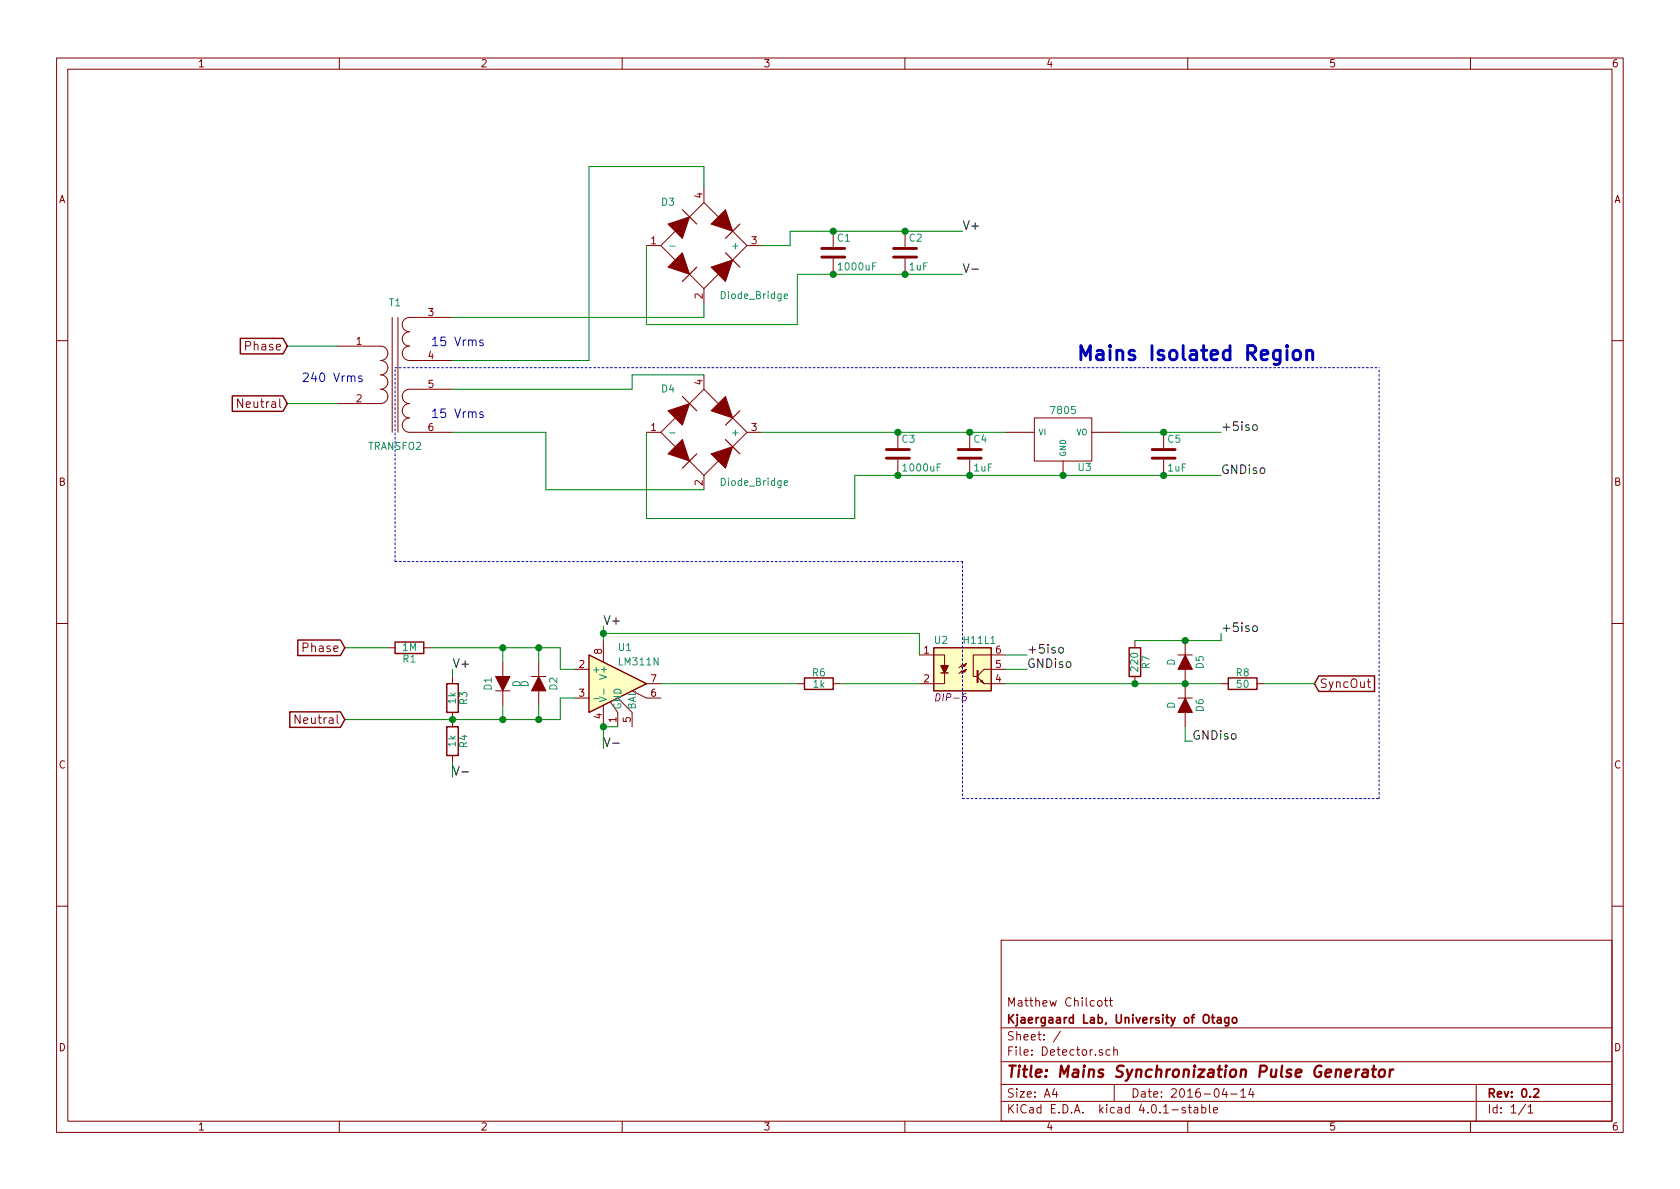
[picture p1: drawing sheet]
EESchema Schematic File Version 2
LIBS:power
LIBS:device
LIBS:transistors
LIBS:conn
LIBS:linear
LIBS:regul
LIBS:74xx
LIBS:cmos4000
LIBS:adc-dac
LIBS:memory
LIBS:xilinx
LIBS:microcontrollers
LIBS:dsp
LIBS:microchip
LIBS:analog_switches
LIBS:motorola
LIBS:texas
LIBS:intel
LIBS:audio
LIBS:interface
LIBS:digital-audio
LIBS:philips
LIBS:display
LIBS:cypress
LIBS:siliconi
LIBS:opto
LIBS:atmel
LIBS:contrib
LIBS:valves
LIBS:Detector-cache
EELAYER 25 0
EELAYER END
$Descr A4 11693 8268
encoding utf-8
Sheet 1 1
Title "Mains Synchronization Pulse Generator"
Date "2016-04-14"
Rev "0.2"
Comp "Kjaergaard Lab, University of Otago"
Comment1 "Matthew Chilcott"
Comment2 ""
Comment3 ""
Comment4 ""
$EndDescr
$Comp
L TRANSFO2 T1
U 1 1
P 2750 2600
F 0 "T1" H 2750 3100 50  0000 C CNN
F 1 "TRANSFO2" H 2750 2100 50  0000 C CNN
F 2 "" H 2750 2600 50  0000 C CNN
F 3 "" H 2750 2600 50  0000 C CNN
	1    2750 2600
	1    0    0    -1  
$EndComp
$Comp
L LM311N U1
U 1 1
P 4300 4750
F 0 "U1" H 4300 5000 50  0000 L CNN
F 1 "LM311N" H 4300 4900 50  0000 L CNN
F 2 "" H 4300 4750 50  0000 C CNN
F 3 "" H 4300 4750 50  0000 C CNN
	1    4300 4750
	1    0    0    -1  
$EndComp
$Comp
L 4N26 U2
U 1 1
P 6700 4650
F 0 "U2" H 6500 4850 50  0000 L CNN
F 1 "H11L1" H 6700 4850 50  0000 L CNN
F 2 "DIP-6" H 6500 4450 50  0000 L CIN
F 3 "" H 6700 4650 50  0000 L CNN
	1    6700 4650
	1    0    0    -1  
$EndComp
$Comp
L 7805 U3
U 1 1
P 7400 3050
F 0 "U3" H 7550 2854 50  0000 C CNN
F 1 "7805" H 7400 3250 50  0000 C CNN
F 2 "" H 7400 3050 50  0000 C CNN
F 3 "" H 7400 3050 50  0000 C CNN
	1    7400 3050
	1    0    0    -1  
$EndComp
$Comp
L R R1
U 1 1
P 2850 4500
F 0 "R1" V 2930 4500 50  0000 C CNN
F 1 "1M" V 2850 4500 50  0000 C CNN
F 2 "" V 2780 4500 50  0000 C CNN
F 3 "" H 2850 4500 50  0000 C CNN
	1    2850 4500
	0    1    1    0   
$EndComp
$Comp
L R R3
U 1 1
P 3150 4850
F 0 "R3" V 3230 4850 50  0000 C CNN
F 1 "1k" V 3150 4850 50  0000 C CNN
F 2 "" V 3080 4850 50  0000 C CNN
F 3 "" H 3150 4850 50  0000 C CNN
	1    3150 4850
	1    0    0    -1  
$EndComp
$Comp
L R R4
U 1 1
P 3150 5150
F 0 "R4" V 3230 5150 50  0000 C CNN
F 1 "1k" V 3150 5150 50  0000 C CNN
F 2 "" V 3080 5150 50  0000 C CNN
F 3 "" H 3150 5150 50  0000 C CNN
	1    3150 5150
	1    0    0    -1  
$EndComp
Text Label 3150 4650 0    60   ~ 0
V+
Text Label 3150 5400 0    60   ~ 0
V-
Text Label 4200 5200 0    60   ~ 0
V-
Text Label 4200 4350 0    60   ~ 0
V+
Wire Wire Line
	2400 5000 3900 5000
Wire Wire Line
	3150 4650 3150 4700
Wire Wire Line
	3150 5300 3150 5400
Wire Wire Line
	4300 5050 4200 5050
Wire Wire Line
	4200 5050 4200 5200
Wire Wire Line
	4200 4350 4200 4450
Wire Wire Line
	4200 4400 6400 4400
Connection ~ 4200 4400
Connection ~ 4200 5050
Connection ~ 3150 5000
$Comp
L R R6
U 1 1
P 5700 4750
F 0 "R6" V 5780 4750 50  0000 C CNN
F 1 "1k" V 5700 4750 50  0000 C CNN
F 2 "" V 5630 4750 50  0000 C CNN
F 3 "" H 5700 4750 50  0000 C CNN
	1    5700 4750
	0    -1   -1   0   
$EndComp
Wire Wire Line
	2000 2800 2350 2800
Wire Wire Line
	2350 2400 2000 2400
Wire Wire Line
	2400 4500 2700 4500
Wire Wire Line
	3000 4500 3900 4500
$Comp
L D D2
U 1 1
P 3750 4750
F 0 "D2" H 3750 4850 50  0000 C CNN
F 1 "D" H 3750 4650 50  0000 C CNN
F 2 "" H 3750 4750 50  0000 C CNN
F 3 "" H 3750 4750 50  0000 C CNN
	1    3750 4750
	0    1    1    0   
$EndComp
$Comp
L D D1
U 1 1
P 3500 4750
F 0 "D1" H 3500 4850 50  0000 C CNN
F 1 "D" H 3500 4650 50  0000 C CNN
F 2 "" H 3500 4750 50  0000 C CNN
F 3 "" H 3500 4750 50  0000 C CNN
	1    3500 4750
	0    -1   -1   0   
$EndComp
Wire Wire Line
	3500 4600 3500 4500
Connection ~ 3500 4500
Wire Wire Line
	3750 4600 3750 4500
Connection ~ 3750 4500
Wire Wire Line
	3500 4900 3500 5000
Connection ~ 3500 5000
Wire Wire Line
	3750 4900 3750 5000
Connection ~ 3750 5000
Wire Wire Line
	3900 5000 3900 4850
Wire Wire Line
	3900 4850 4000 4850
Wire Wire Line
	3900 4500 3900 4650
Wire Wire Line
	3900 4650 4000 4650
$Comp
L Diode_Bridge D3
U 1 1
P 4900 1700
F 0 "D3" H 4650 2000 50  0000 C CNN
F 1 "Diode_Bridge" H 5250 1350 50  0000 C CNN
F 2 "" H 4900 1700 50  0000 C CNN
F 3 "" H 4900 1700 50  0000 C CNN
	1    4900 1700
	1    0    0    -1  
$EndComp
$Comp
L Diode_Bridge D4
U 1 1
P 4900 3000
F 0 "D4" H 4650 3300 50  0000 C CNN
F 1 "Diode_Bridge" H 5250 2650 50  0000 C CNN
F 2 "" H 4900 3000 50  0000 C CNN
F 3 "" H 4900 3000 50  0000 C CNN
	1    4900 3000
	1    0    0    -1  
$EndComp
Wire Wire Line
	3150 2200 4900 2200
Wire Wire Line
	4900 2200 4900 2100
Wire Wire Line
	3150 2500 4100 2500
Wire Wire Line
	4100 2500 4100 1150
Wire Wire Line
	4100 1150 4900 1150
Wire Wire Line
	4900 1150 4900 1300
$Comp
L C C1
U 1 1
P 5800 1750
F 0 "C1" H 5825 1850 50  0000 L CNN
F 1 "1000uF" H 5825 1650 50  0000 L CNN
F 2 "" H 5838 1600 50  0000 C CNN
F 3 "" H 5800 1750 50  0000 C CNN
	1    5800 1750
	1    0    0    -1  
$EndComp
$Comp
L C C2
U 1 1
P 6300 1750
F 0 "C2" H 6325 1850 50  0000 L CNN
F 1 "1uF" H 6325 1650 50  0000 L CNN
F 2 "" H 6338 1600 50  0000 C CNN
F 3 "" H 6300 1750 50  0000 C CNN
	1    6300 1750
	1    0    0    -1  
$EndComp
Wire Wire Line
	5300 1700 5500 1700
Wire Wire Line
	5500 1700 5500 1600
Wire Wire Line
	5500 1600 6700 1600
Connection ~ 5800 1600
Text Label 6700 1600 0    60   ~ 0
V+
Connection ~ 6300 1600
Text Label 6700 1900 0    60   ~ 0
V-
Wire Wire Line
	5550 1900 6700 1900
Connection ~ 6300 1900
Wire Wire Line
	5550 1900 5550 2250
Wire Wire Line
	5550 2250 4500 2250
Wire Wire Line
	4500 2250 4500 1700
Connection ~ 5800 1900
Wire Wire Line
	3150 2700 4400 2700
Wire Wire Line
	4400 2700 4400 2600
Wire Wire Line
	4400 2600 4900 2600
Wire Wire Line
	3150 3000 3800 3000
Wire Wire Line
	3800 3000 3800 3400
Wire Wire Line
	3800 3400 4900 3400
$Comp
L C C3
U 1 1
P 6250 3150
F 0 "C3" H 6275 3250 50  0000 L CNN
F 1 "1000uF" H 6275 3050 50  0000 L CNN
F 2 "" H 6288 3000 50  0000 C CNN
F 3 "" H 6250 3150 50  0000 C CNN
	1    6250 3150
	1    0    0    -1  
$EndComp
$Comp
L C C4
U 1 1
P 6750 3150
F 0 "C4" H 6775 3250 50  0000 L CNN
F 1 "1uF" H 6775 3050 50  0000 L CNN
F 2 "" H 6788 3000 50  0000 C CNN
F 3 "" H 6750 3150 50  0000 C CNN
	1    6750 3150
	1    0    0    -1  
$EndComp
$Comp
L C C5
U 1 1
P 8100 3150
F 0 "C5" H 8125 3250 50  0000 L CNN
F 1 "1uF" H 8125 3050 50  0000 L CNN
F 2 "" H 8138 3000 50  0000 C CNN
F 3 "" H 8100 3150 50  0000 C CNN
	1    8100 3150
	1    0    0    -1  
$EndComp
Wire Wire Line
	4500 3000 4500 3600
Wire Wire Line
	4500 3600 5950 3600
Wire Wire Line
	5950 3600 5950 3300
Wire Wire Line
	5950 3300 8500 3300
Connection ~ 7400 3300
Connection ~ 6750 3300
Connection ~ 6250 3300
Wire Wire Line
	5300 3000 7000 3000
Connection ~ 6750 3000
Connection ~ 6250 3000
Wire Wire Line
	7800 3000 8500 3000
Text Label 8500 3000 0    60   ~ 0
+5iso
Text Label 8500 3300 0    60   ~ 0
GNDiso
Connection ~ 8100 3300
Connection ~ 8100 3000
Text Label 7150 4550 0    60   ~ 0
+5iso
Text Label 7150 4650 0    60   ~ 0
GNDiso
Wire Wire Line
	7150 4550 7000 4550
Wire Wire Line
	7000 4650 7150 4650
$Comp
L R R7
U 1 1
P 7900 4600
F 0 "R7" V 7980 4600 50  0000 C CNN
F 1 "220" V 7900 4600 50  0000 C CNN
F 2 "" V 7830 4600 50  0000 C CNN
F 3 "" H 7900 4600 50  0000 C CNN
	1    7900 4600
	1    0    0    -1  
$EndComp
$Comp
L D D5
U 1 1
P 8250 4600
F 0 "D5" H 8250 4700 50  0000 C CNN
F 1 "D" H 8250 4500 50  0000 C CNN
F 2 "" H 8250 4600 50  0000 C CNN
F 3 "" H 8250 4600 50  0000 C CNN
	1    8250 4600
	0    1    1    0   
$EndComp
$Comp
L D D6
U 1 1
P 8250 4900
F 0 "D6" H 8250 5000 50  0000 C CNN
F 1 "D" H 8250 4800 50  0000 C CNN
F 2 "" H 8250 4900 50  0000 C CNN
F 3 "" H 8250 4900 50  0000 C CNN
	1    8250 4900
	0    1    1    0   
$EndComp
$Comp
L R R8
U 1 1
P 8650 4750
F 0 "R8" V 8730 4750 50  0000 C CNN
F 1 "50" V 8650 4750 50  0000 C CNN
F 2 "" V 8580 4750 50  0000 C CNN
F 3 "" H 8650 4750 50  0000 C CNN
	1    8650 4750
	0    -1   -1   0   
$EndComp
Wire Wire Line
	7000 4750 8500 4750
Connection ~ 8250 4750
Connection ~ 7900 4750
Text Label 8500 4400 0    60   ~ 0
+5iso
Wire Wire Line
	7900 4450 8500 4450
Wire Wire Line
	8500 4450 8500 4400
Connection ~ 8250 4450
Text Label 8300 5150 0    60   ~ 0
GNDiso
Wire Wire Line
	8300 5150 8250 5150
Wire Wire Line
	8250 5150 8250 5050
Text GLabel 9150 4750 2    60   Input ~ 0
SyncOut
Wire Wire Line
	9150 4750 8800 4750
Text GLabel 2000 2400 0    60   Input ~ 0
Phase
Text GLabel 2000 2800 0    60   Input ~ 0
Neutral
Text GLabel 2400 4500 0    60   Input ~ 0
Phase
Text GLabel 2400 5000 0    60   Input ~ 0
Neutral
Wire Notes Line
	2750 3900 2750 2550
Wire Notes Line
	2750 2550 9600 2550
Wire Notes Line
	6700 3900 6700 5550
Wire Notes Line
	6700 5550 9600 5550
Wire Notes Line
	9600 5550 9600 2550
Wire Notes Line
	2750 3900 6700 3900
Text Notes 7500 2500 0    99   ~ 20
Mains Isolated Region
Text Notes 3000 2400 0    60   ~ 0
15 Vrms
Text Notes 3000 2900 0    60   ~ 0
15 Vrms
Text Notes 2100 2650 0    60   ~ 0
240 Vrms
Wire Wire Line
	6400 4400 6400 4550
Wire Wire Line
	6400 4750 5850 4750
Wire Wire Line
	5550 4750 4600 4750
$EndSCHEMATC
